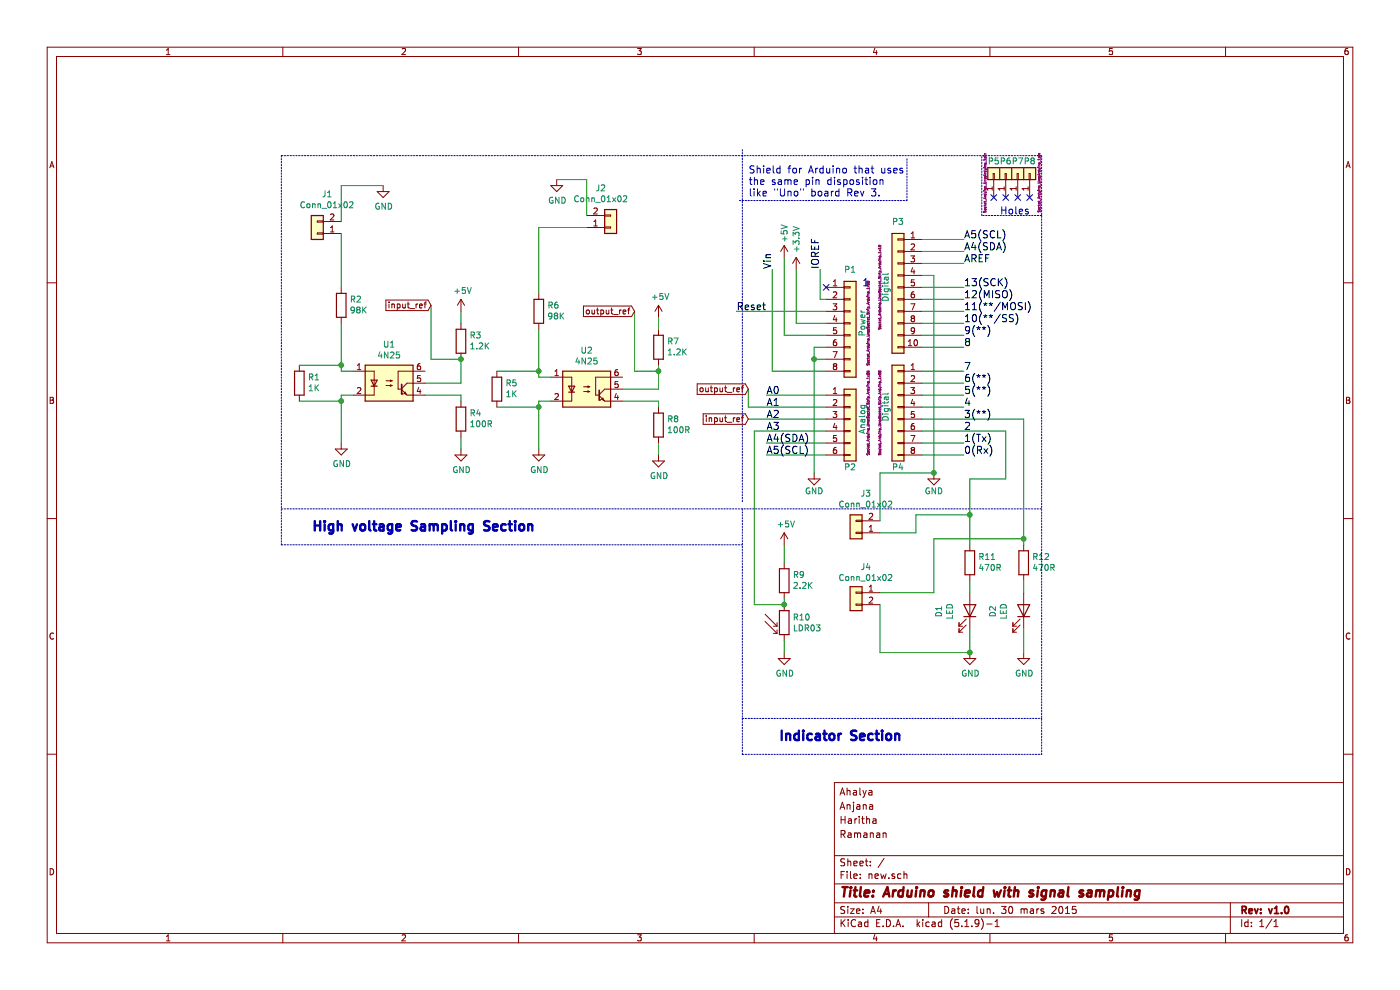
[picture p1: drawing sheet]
EESchema Schematic File Version 4
EELAYER 30 0
EELAYER END
$Descr A4 11693 8268
encoding utf-8
Sheet 1 1
Title "Arduino shield with signal sampling"
Date "lun. 30 mars 2015"
Rev "v1.0"
Comp ""
Comment1 "Ramanan"
Comment2 "Haritha"
Comment3 "Anjana"
Comment4 "Ahalya"
$EndDescr
Text Label 6450 2250 1    60   ~ 0
Vin
Text Label 6850 2250 1    60   ~ 0
IOREF
Text Label 6400 3300 0    60   ~ 0
A0
Text Label 6400 3400 0    60   ~ 0
A1
Text Label 6400 3500 0    60   ~ 0
A2
Text Label 6400 3600 0    60   ~ 0
A3
Text Label 6400 3700 0    60   ~ 0
A4(SDA)
Text Label 6400 3800 0    60   ~ 0
A5(SCL)
Text Label 8050 3800 0    60   ~ 0
0(Rx)
Text Label 8050 3600 0    60   ~ 0
2
Text Label 8050 3700 0    60   ~ 0
1(Tx)
Text Label 8050 3500 0    60   ~ 0
3(**)
Text Label 8050 3400 0    60   ~ 0
4
Text Label 8050 3300 0    60   ~ 0
5(**)
Text Label 8050 3200 0    60   ~ 0
6(**)
Text Label 8050 3100 0    60   ~ 0
7
Text Label 8050 2900 0    60   ~ 0
8
Text Label 8050 2800 0    60   ~ 0
9(**)
Text Label 8050 2700 0    60   ~ 0
10(**/SS)
Text Label 8050 2600 0    60   ~ 0
11(**/MOSI)
Text Label 8050 2500 0    60   ~ 0
12(MISO)
Text Label 8050 2400 0    60   ~ 0
13(SCK)
Text Label 8050 2200 0    60   ~ 0
AREF
NoConn ~ 6900 2400
Text Label 8050 2100 0    60   ~ 0
A4(SDA)
Text Label 8050 2000 0    60   ~ 0
A5(SCL)
Text Notes 8350 1800 0    60   ~ 0
Holes
Text Notes 6250 1650 0    60   ~ 0
Shield for Arduino that uses\nthe same pin disposition\nlike "Uno" board Rev 3.
$Comp
L Connector_Generic:Conn_01x08 P1
U 1 1
P 7100 2700
F 0 "P1" H 7100 3150 50  0000 C CNN
F 1 "Power" V 7200 2700 50  0000 C CNN
F 2 "Socket_Arduino_Uno:Socket_Strip_Arduino_1x08" V 7250 2700 20  0000 C CNN
F 3 "" H 7100 2700 50  0000 C CNN
	1    7100 2700
	1    0    0    -1  
$EndComp
Text Label 6150 2600 0    60   ~ 0
Reset
$Comp
L power:+3.3V #PWR01
U 1 1
P 6650 2250
F 0 "#PWR01" H 6650 2100 50  0001 C CNN
F 1 "+3.3V" V 6650 2500 50  0000 C CNN
F 2 "" H 6650 2250 50  0000 C CNN
F 3 "" H 6650 2250 50  0000 C CNN
	1    6650 2250
	1    0    0    -1  
$EndComp
$Comp
L power:+5V #PWR02
U 1 1
P 6550 2150
F 0 "#PWR02" H 6550 2000 50  0001 C CNN
F 1 "+5V" V 6550 2350 50  0000 C CNN
F 2 "" H 6550 2150 50  0000 C CNN
F 3 "" H 6550 2150 50  0000 C CNN
	1    6550 2150
	1    0    0    -1  
$EndComp
$Comp
L power:GND #PWR03
U 1 1
P 6800 3950
F 0 "#PWR03" H 6800 3700 50  0001 C CNN
F 1 "GND" H 6800 3800 50  0000 C CNN
F 2 "" H 6800 3950 50  0000 C CNN
F 3 "" H 6800 3950 50  0000 C CNN
	1    6800 3950
	1    0    0    -1  
$EndComp
$Comp
L power:GND #PWR04
U 1 1
P 7800 3950
F 0 "#PWR04" H 7800 3700 50  0001 C CNN
F 1 "GND" H 7800 3800 50  0000 C CNN
F 2 "" H 7800 3950 50  0000 C CNN
F 3 "" H 7800 3950 50  0000 C CNN
	1    7800 3950
	1    0    0    -1  
$EndComp
$Comp
L Connector_Generic:Conn_01x06 P2
U 1 1
P 7100 3500
F 0 "P2" H 7100 3100 50  0000 C CNN
F 1 "Analog" V 7200 3500 50  0000 C CNN
F 2 "Socket_Arduino_Uno:Socket_Strip_Arduino_1x06" V 7250 3550 20  0000 C CNN
F 3 "" H 7100 3500 50  0000 C CNN
	1    7100 3500
	1    0    0    -1  
$EndComp
$Comp
L Connector_Generic:Conn_01x01 P5
U 1 1
P 8300 1450
F 0 "P5" V 8400 1450 50  0000 C CNN
F 1 "CONN_01X01" V 8400 1450 50  0001 C CNN
F 2 "Socket_Arduino_Uno:Arduino_1pin" H 8221 1524 20  0000 C CNN
F 3 "" H 8300 1450 50  0000 C CNN
	1    8300 1450
	0    -1   -1   0   
$EndComp
$Comp
L Connector_Generic:Conn_01x01 P6
U 1 1
P 8400 1450
F 0 "P6" V 8500 1450 50  0000 C CNN
F 1 "CONN_01X01" V 8500 1450 50  0001 C CNN
F 2 "Socket_Arduino_Uno:Arduino_1pin" H 8400 1450 20  0001 C CNN
F 3 "" H 8400 1450 50  0000 C CNN
	1    8400 1450
	0    -1   -1   0   
$EndComp
$Comp
L Connector_Generic:Conn_01x01 P7
U 1 1
P 8500 1450
F 0 "P7" V 8600 1450 50  0000 C CNN
F 1 "CONN_01X01" V 8600 1450 50  0001 C CNN
F 2 "Socket_Arduino_Uno:Arduino_1pin" V 8500 1450 20  0001 C CNN
F 3 "" H 8500 1450 50  0000 C CNN
	1    8500 1450
	0    -1   -1   0   
$EndComp
$Comp
L Connector_Generic:Conn_01x01 P8
U 1 1
P 8600 1450
F 0 "P8" V 8700 1450 50  0000 C CNN
F 1 "CONN_01X01" V 8700 1450 50  0001 C CNN
F 2 "Socket_Arduino_Uno:Arduino_1pin" H 8524 1372 20  0000 C CNN
F 3 "" H 8600 1450 50  0000 C CNN
	1    8600 1450
	0    -1   -1   0   
$EndComp
NoConn ~ 8300 1650
NoConn ~ 8400 1650
NoConn ~ 8500 1650
NoConn ~ 8600 1650
$Comp
L Connector_Generic:Conn_01x08 P4
U 1 1
P 7500 3400
F 0 "P4" H 7500 2900 50  0000 C CNN
F 1 "Digital" V 7600 3400 50  0000 C CNN
F 2 "Socket_Arduino_Uno:Socket_Strip_Arduino_1x08" V 7650 3350 20  0000 C CNN
F 3 "" H 7500 3400 50  0000 C CNN
	1    7500 3400
	-1   0    0    -1  
$EndComp
Wire Notes Line
	6175 1675 7575 1675
Wire Notes Line
	7575 1675 7575 1325
Wire Wire Line
	6850 2250 6850 2500
Wire Wire Line
	6850 2500 6900 2500
Wire Wire Line
	6900 2700 6650 2700
Wire Wire Line
	6900 2800 6550 2800
Wire Wire Line
	6900 3100 6450 3100
Wire Wire Line
	6900 2900 6800 2900
Wire Wire Line
	6900 3000 6800 3000
Connection ~ 6800 3000
Wire Wire Line
	6450 3100 6450 2250
Wire Wire Line
	6550 2800 6550 2150
Wire Wire Line
	6650 2700 6650 2250
Wire Wire Line
	6900 3700 6400 3700
Wire Wire Line
	6900 3800 6400 3800
$Comp
L Connector_Generic:Conn_01x10 P3
U 1 1
P 7500 2400
F 0 "P3" H 7500 2950 50  0000 C CNN
F 1 "Digital" V 7600 2400 50  0000 C CNN
F 2 "Socket_Arduino_Uno:Socket_Strip_Arduino_1x10" V 7650 2400 20  0000 C CNN
F 3 "" H 7500 2400 50  0000 C CNN
	1    7500 2400
	-1   0    0    -1  
$EndComp
Wire Wire Line
	7700 2900 8050 2900
Wire Wire Line
	7700 2800 8050 2800
Wire Wire Line
	7700 2700 8050 2700
Wire Wire Line
	7700 2600 8050 2600
Wire Wire Line
	7700 2500 8050 2500
Wire Wire Line
	7700 2400 8050 2400
Wire Wire Line
	7700 2200 8050 2200
Wire Wire Line
	7700 2100 8050 2100
Wire Wire Line
	7700 2000 8050 2000
Wire Wire Line
	7700 3800 8050 3800
Wire Wire Line
	7700 3700 8050 3700
Wire Wire Line
	7700 3400 8050 3400
Wire Wire Line
	7700 3300 8050 3300
Wire Wire Line
	7700 3200 8050 3200
Wire Wire Line
	7700 3100 8050 3100
Wire Wire Line
	7700 2300 7800 2300
Wire Wire Line
	7800 2300 7800 3950
Wire Wire Line
	6800 2900 6800 3000
Wire Wire Line
	6800 3000 6800 3950
Wire Notes Line
	6200 1250 6200 4200
Wire Wire Line
	6900 2600 6150 2600
Text Notes 7200 2400 0    60   ~ 0
1
Wire Notes Line
	8700 1800 8200 1800
Wire Notes Line
	8200 1800 8200 1300
$Comp
L Sensor_Optical:LDR03 R10
U 1 1
P 6550 5200
F 0 "R10" H 6620 5246 50  0000 L CNN
F 1 "LDR03" H 6620 5155 50  0000 L CNN
F 2 "OptoDevice:R_LDR_10x8.5mm_P7.6mm_Vertical" V 6725 5200 50  0001 C CNN
F 3 "http://www.elektronica-componenten.nl/WebRoot/StoreNL/Shops/61422969/54F1/BA0C/C664/31B9/2173/C0A8/2AB9/2AEF/LDR03IMP.pdf" H 6550 5150 50  0001 C CNN
	1    6550 5200
	1    0    0    -1  
$EndComp
$Comp
L Device:R R9
U 1 1
P 6550 4850
F 0 "R9" H 6480 4804 50  0000 R CNN
F 1 "2.2K" H 6480 4895 50  0000 R CNN
F 2 "Resistor_THT:R_Axial_DIN0204_L3.6mm_D1.6mm_P5.08mm_Vertical" V 6480 4850 50  0001 C CNN
F 3 "~" H 6550 4850 50  0001 C CNN
	1    6550 4850
	-1   0    0    1   
$EndComp
$Comp
L Device:LED D1
U 1 1
P 8100 5100
F 0 "D1" H 8093 4845 50  0000 C CNN
F 1 "LED" H 8093 4936 50  0000 C CNN
F 2 "LED_THT:LED_D3.0mm_Clear" H 8100 5100 50  0001 C CNN
F 3 "~" H 8100 5100 50  0001 C CNN
	1    8100 5100
	0    1    -1   0   
$EndComp
$Comp
L Device:LED D2
U 1 1
P 8550 5100
F 0 "D2" H 8543 4845 50  0000 C CNN
F 1 "LED" H 8543 4936 50  0000 C CNN
F 2 "LED_THT:LED_D3.0mm_Clear" H 8550 5100 50  0001 C CNN
F 3 "~" H 8550 5100 50  0001 C CNN
	1    8550 5100
	0    1    -1   0   
$EndComp
Wire Wire Line
	6550 5000 6550 5050
$Comp
L power:GND #PWR016
U 1 1
P 8550 5450
F 0 "#PWR016" H 8550 5200 50  0001 C CNN
F 1 "GND" H 8555 5277 50  0000 C CNN
F 2 "" H 8550 5450 50  0001 C CNN
F 3 "" H 8550 5450 50  0001 C CNN
	1    8550 5450
	1    0    0    -1  
$EndComp
$Comp
L power:GND #PWR015
U 1 1
P 8100 5450
F 0 "#PWR015" H 8100 5200 50  0001 C CNN
F 1 "GND" H 8105 5277 50  0000 C CNN
F 2 "" H 8100 5450 50  0001 C CNN
F 3 "" H 8100 5450 50  0001 C CNN
	1    8100 5450
	1    0    0    -1  
$EndComp
$Comp
L power:GND #PWR014
U 1 1
P 6550 5450
F 0 "#PWR014" H 6550 5200 50  0001 C CNN
F 1 "GND" H 6555 5277 50  0000 C CNN
F 2 "" H 6550 5450 50  0001 C CNN
F 3 "" H 6550 5450 50  0001 C CNN
	1    6550 5450
	1    0    0    -1  
$EndComp
Wire Wire Line
	6550 5350 6550 5450
Wire Wire Line
	8100 5250 8100 5450
$Comp
L Device:R R11
U 1 1
P 8100 4700
F 0 "R11" H 8030 4654 50  0000 R CNN
F 1 "470R" H 8030 4745 50  0000 R CNN
F 2 "Resistor_THT:R_Axial_DIN0204_L3.6mm_D1.6mm_P5.08mm_Vertical" V 8030 4700 50  0001 C CNN
F 3 "~" H 8100 4700 50  0001 C CNN
	1    8100 4700
	-1   0    0    1   
$EndComp
$Comp
L Device:R R12
U 1 1
P 8550 4700
F 0 "R12" H 8480 4654 50  0000 R CNN
F 1 "470R" H 8480 4745 50  0000 R CNN
F 2 "Resistor_THT:R_Axial_DIN0204_L3.6mm_D1.6mm_P7.62mm_Horizontal" V 8480 4700 50  0001 C CNN
F 3 "~" H 8550 4700 50  0001 C CNN
	1    8550 4700
	-1   0    0    1   
$EndComp
Wire Wire Line
	8100 4850 8100 4950
Wire Wire Line
	8550 4950 8550 4850
Wire Wire Line
	8550 5250 8550 5450
Wire Wire Line
	8100 4550 8100 4300
Wire Wire Line
	8100 4000 8400 4000
Wire Wire Line
	8400 4000 8400 3600
Wire Wire Line
	7700 3600 8400 3600
Wire Wire Line
	8550 4550 8550 4500
Wire Wire Line
	7700 3500 8550 3500
$Comp
L power:+5V #PWR013
U 1 1
P 6550 4550
F 0 "#PWR013" H 6550 4400 50  0001 C CNN
F 1 "+5V" H 6565 4723 50  0000 C CNN
F 2 "" H 6550 4550 50  0001 C CNN
F 3 "" H 6550 4550 50  0001 C CNN
	1    6550 4550
	1    0    0    -1  
$EndComp
Wire Wire Line
	6550 4550 6550 4700
Wire Wire Line
	6900 3300 6400 3300
Wire Wire Line
	6300 3600 6900 3600
Connection ~ 6550 5050
Wire Wire Line
	6250 3250 6250 3400
Wire Wire Line
	6250 3400 6900 3400
Wire Wire Line
	6300 3600 6300 5050
Wire Wire Line
	6250 3500 6900 3500
$Comp
L Connector_Generic:Conn_01x02 J3
U 1 1
P 7150 4450
F 0 "J3" H 7068 4125 50  0000 C CNN
F 1 "Conn_01x02" H 7068 4216 50  0000 C CNN
F 2 "Connector_PinHeader_2.54mm:PinHeader_1x02_P2.54mm_Horizontal" H 7150 4450 50  0001 C CNN
F 3 "~" H 7150 4450 50  0001 C CNN
	1    7150 4450
	-1   0    0    1   
$EndComp
Wire Wire Line
	6300 5050 6550 5050
$Comp
L Connector_Generic:Conn_01x02 J4
U 1 1
P 7150 4950
F 0 "J4" H 7068 5167 50  0000 C CNN
F 1 "Conn_01x02" H 7068 5076 50  0000 C CNN
F 2 "Connector_PinHeader_2.54mm:PinHeader_1x02_P2.54mm_Horizontal" H 7150 4950 50  0001 C CNN
F 3 "~" H 7150 4950 50  0001 C CNN
	1    7150 4950
	-1   0    0    -1  
$EndComp
Wire Wire Line
	7800 3950 7350 3950
Wire Wire Line
	7350 3950 7350 4350
Connection ~ 7800 3950
Wire Wire Line
	7350 5050 7350 5450
Wire Wire Line
	7350 5450 8100 5450
Connection ~ 8100 5450
Wire Wire Line
	7350 4450 7650 4450
Wire Wire Line
	7650 4450 7650 4300
Wire Wire Line
	7650 4300 8100 4300
Connection ~ 8100 4300
Wire Wire Line
	8100 4300 8100 4000
Wire Wire Line
	7350 4950 7800 4950
Wire Wire Line
	7800 4950 7800 4500
Wire Wire Line
	7800 4500 8550 4500
Connection ~ 8550 4500
Wire Wire Line
	8550 4500 8550 3500
Wire Notes Line
	2350 4550 6200 4550
Wire Notes Line
	2350 4250 8700 4250
Wire Notes Line
	6200 6000 8700 6000
Wire Notes Line
	6200 4250 6200 6300
Text Notes 2600 4450 0    79   ~ 16
High voltage Sampling Section\n
Text Notes 6500 6200 0    79   ~ 16
Indicator Section\n
Wire Wire Line
	4900 1500 4900 1800
Text GLabel 6250 3500 0    50   Input ~ 0
input_ref
Text GLabel 6250 3250 0    50   Input ~ 0
output_ref
Wire Wire Line
	5500 3100 5500 3250
Connection ~ 5500 3100
Wire Wire Line
	5300 3100 5500 3100
Wire Wire Line
	5300 2600 5300 3100
Text GLabel 5300 2600 0    50   Input ~ 0
output_ref
Connection ~ 3850 3000
Wire Wire Line
	3600 3000 3850 3000
Wire Wire Line
	3600 2550 3600 3000
Text GLabel 3600 2550 0    50   Input ~ 0
input_ref
Wire Wire Line
	4650 1500 4900 1500
Wire Wire Line
	2850 1550 3200 1550
Wire Wire Line
	2850 1850 2850 1550
$Comp
L power:GND #PWR06
U 1 1
P 3200 1550
F 0 "#PWR06" H 3200 1300 50  0001 C CNN
F 1 "GND" H 3205 1377 50  0000 C CNN
F 2 "" H 3200 1550 50  0001 C CNN
F 3 "" H 3200 1550 50  0001 C CNN
	1    3200 1550
	1    0    0    -1  
$EndComp
$Comp
L power:GND #PWR010
U 1 1
P 4650 1500
F 0 "#PWR010" H 4650 1250 50  0001 C CNN
F 1 "GND" H 4655 1327 50  0000 C CNN
F 2 "" H 4650 1500 50  0001 C CNN
F 3 "" H 4650 1500 50  0001 C CNN
	1    4650 1500
	1    0    0    -1  
$EndComp
Wire Wire Line
	4500 1900 4500 2450
Wire Wire Line
	4500 1900 4900 1900
Wire Wire Line
	5500 3700 5500 3800
Wire Wire Line
	5500 3350 5500 3400
Wire Wire Line
	4500 3100 4500 3150
Connection ~ 4500 3100
Wire Wire Line
	4150 3100 4500 3100
Wire Wire Line
	4500 3150 4600 3150
Wire Wire Line
	4500 2750 4500 3100
Wire Wire Line
	4150 3400 4500 3400
$Comp
L Device:R R5
U 1 1
P 4150 3250
F 0 "R5" H 4080 3204 50  0000 R CNN
F 1 "1K" H 4080 3295 50  0000 R CNN
F 2 "Resistor_THT:R_Axial_DIN0204_L3.6mm_D1.6mm_P7.62mm_Horizontal" V 4080 3250 50  0001 C CNN
F 3 "~" H 4150 3250 50  0001 C CNN
	1    4150 3250
	-1   0    0    1   
$EndComp
Wire Wire Line
	4500 3400 4500 3350
Connection ~ 4500 3400
$Comp
L Device:R R6
U 1 1
P 4500 2600
F 0 "R6" H 4430 2554 50  0000 R CNN
F 1 "98K" H 4430 2645 50  0000 R CNN
F 2 "Resistor_THT:R_Axial_DIN0204_L3.6mm_D1.6mm_P5.08mm_Vertical" V 4430 2600 50  0001 C CNN
F 3 "~" H 4500 2600 50  0001 C CNN
	1    4500 2600
	-1   0    0    1   
$EndComp
Wire Wire Line
	4500 3350 4600 3350
Wire Wire Line
	4500 3750 4500 3400
Wire Wire Line
	5200 3350 5500 3350
Wire Wire Line
	5500 3250 5200 3250
Wire Wire Line
	5500 3050 5500 3100
Wire Wire Line
	5500 2650 5500 2750
$Comp
L power:+5V #PWR011
U 1 1
P 5500 2650
F 0 "#PWR011" H 5500 2500 50  0001 C CNN
F 1 "+5V" H 5515 2823 50  0000 C CNN
F 2 "" H 5500 2650 50  0001 C CNN
F 3 "" H 5500 2650 50  0001 C CNN
	1    5500 2650
	1    0    0    -1  
$EndComp
$Comp
L Device:R R7
U 1 1
P 5500 2900
F 0 "R7" H 5430 2854 50  0000 R CNN
F 1 "1.2K" H 5430 2945 50  0000 R CNN
F 2 "Resistor_THT:R_Axial_DIN0204_L3.6mm_D1.6mm_P5.08mm_Horizontal" V 5430 2900 50  0001 C CNN
F 3 "~" H 5500 2900 50  0001 C CNN
	1    5500 2900
	-1   0    0    1   
$EndComp
$Comp
L Device:R R8
U 1 1
P 5500 3550
F 0 "R8" H 5430 3504 50  0000 R CNN
F 1 "100R" H 5430 3595 50  0000 R CNN
F 2 "Resistor_THT:R_Axial_DIN0204_L3.6mm_D1.6mm_P7.62mm_Horizontal" V 5430 3550 50  0001 C CNN
F 3 "~" H 5500 3550 50  0001 C CNN
	1    5500 3550
	-1   0    0    1   
$EndComp
$Comp
L power:GND #PWR09
U 1 1
P 4500 3750
F 0 "#PWR09" H 4500 3500 50  0001 C CNN
F 1 "GND" H 4505 3577 50  0000 C CNN
F 2 "" H 4500 3750 50  0001 C CNN
F 3 "" H 4500 3750 50  0001 C CNN
	1    4500 3750
	1    0    0    -1  
$EndComp
$Comp
L power:GND #PWR012
U 1 1
P 5500 3800
F 0 "#PWR012" H 5500 3550 50  0001 C CNN
F 1 "GND" H 5505 3627 50  0000 C CNN
F 2 "" H 5500 3800 50  0001 C CNN
F 3 "" H 5500 3800 50  0001 C CNN
	1    5500 3800
	1    0    0    -1  
$EndComp
$Comp
L Isolator:4N25 U2
U 1 1
P 4900 3250
F 0 "U2" H 4900 3575 50  0000 C CNN
F 1 "4N25" H 4900 3484 50  0000 C CNN
F 2 "Package_SO:Diodes_SO-8EP" H 4700 3050 50  0001 L CIN
F 3 "https://www.vishay.com/docs/83725/4n25.pdf" H 4900 3250 50  0001 L CNN
	1    4900 3250
	1    0    0    -1  
$EndComp
Wire Wire Line
	3850 3650 3850 3750
Wire Wire Line
	3850 3300 3850 3350
Wire Wire Line
	2850 1950 2850 2400
Wire Wire Line
	2850 3050 2850 3100
Connection ~ 2850 3050
Wire Wire Line
	2500 3050 2850 3050
Wire Wire Line
	2850 3100 2950 3100
Wire Wire Line
	2850 2700 2850 3050
Wire Wire Line
	2500 3350 2850 3350
$Comp
L Device:R R1
U 1 1
P 2500 3200
F 0 "R1" H 2430 3154 50  0000 R CNN
F 1 "1K" H 2430 3245 50  0000 R CNN
F 2 "Resistor_THT:R_Axial_DIN0204_L3.6mm_D1.6mm_P5.08mm_Horizontal" V 2430 3200 50  0001 C CNN
F 3 "~" H 2500 3200 50  0001 C CNN
	1    2500 3200
	-1   0    0    1   
$EndComp
Wire Wire Line
	2850 3350 2850 3300
Connection ~ 2850 3350
$Comp
L Device:R R2
U 1 1
P 2850 2550
F 0 "R2" H 2780 2504 50  0000 R CNN
F 1 "98K" H 2780 2595 50  0000 R CNN
F 2 "Resistor_THT:R_Axial_DIN0204_L3.6mm_D1.6mm_P5.08mm_Horizontal" V 2780 2550 50  0001 C CNN
F 3 "~" H 2850 2550 50  0001 C CNN
	1    2850 2550
	-1   0    0    1   
$EndComp
Wire Wire Line
	2850 3300 2950 3300
Wire Wire Line
	2850 3700 2850 3350
Wire Wire Line
	3550 3300 3850 3300
Wire Wire Line
	3850 3200 3550 3200
Wire Wire Line
	3850 3000 3850 3200
Wire Wire Line
	3850 2600 3850 2700
$Comp
L power:+5V #PWR07
U 1 1
P 3850 2600
F 0 "#PWR07" H 3850 2450 50  0001 C CNN
F 1 "+5V" H 3865 2773 50  0000 C CNN
F 2 "" H 3850 2600 50  0001 C CNN
F 3 "" H 3850 2600 50  0001 C CNN
	1    3850 2600
	1    0    0    -1  
$EndComp
$Comp
L Device:R R3
U 1 1
P 3850 2850
F 0 "R3" H 3780 2804 50  0000 R CNN
F 1 "1.2K" H 3780 2895 50  0000 R CNN
F 2 "Resistor_THT:R_Axial_DIN0204_L3.6mm_D1.6mm_P5.08mm_Vertical" V 3780 2850 50  0001 C CNN
F 3 "~" H 3850 2850 50  0001 C CNN
	1    3850 2850
	-1   0    0    1   
$EndComp
$Comp
L Device:R R4
U 1 1
P 3850 3500
F 0 "R4" H 3780 3454 50  0000 R CNN
F 1 "100R" H 3780 3545 50  0000 R CNN
F 2 "Resistor_THT:R_Axial_DIN0204_L3.6mm_D1.6mm_P7.62mm_Horizontal" V 3780 3500 50  0001 C CNN
F 3 "~" H 3850 3500 50  0001 C CNN
	1    3850 3500
	-1   0    0    1   
$EndComp
$Comp
L power:GND #PWR05
U 1 1
P 2850 3700
F 0 "#PWR05" H 2850 3450 50  0001 C CNN
F 1 "GND" H 2855 3527 50  0000 C CNN
F 2 "" H 2850 3700 50  0001 C CNN
F 3 "" H 2850 3700 50  0001 C CNN
	1    2850 3700
	1    0    0    -1  
$EndComp
$Comp
L power:GND #PWR08
U 1 1
P 3850 3750
F 0 "#PWR08" H 3850 3500 50  0001 C CNN
F 1 "GND" H 3855 3577 50  0000 C CNN
F 2 "" H 3850 3750 50  0001 C CNN
F 3 "" H 3850 3750 50  0001 C CNN
	1    3850 3750
	1    0    0    -1  
$EndComp
$Comp
L Isolator:4N25 U1
U 1 1
P 3250 3200
F 0 "U1" H 3250 3525 50  0000 C CNN
F 1 "4N25" H 3250 3434 50  0000 C CNN
F 2 "Package_SO:Diodes_SO-8EP" H 3050 3000 50  0001 L CIN
F 3 "https://www.vishay.com/docs/83725/4n25.pdf" H 3250 3200 50  0001 L CNN
	1    3250 3200
	1    0    0    -1  
$EndComp
$Comp
L Connector_Generic:Conn_01x02 J2
U 1 1
P 5100 1900
F 0 "J2" H 5018 1575 50  0000 C CNN
F 1 "Conn_01x02" H 5018 1666 50  0000 C CNN
F 2 "Connector_PinHeader_2.54mm:PinHeader_1x02_P2.54mm_Horizontal" H 5100 1900 50  0001 C CNN
F 3 "~" H 5100 1900 50  0001 C CNN
	1    5100 1900
	1    0    0    1   
$EndComp
$Comp
L Connector_Generic:Conn_01x02 J1
U 1 1
P 2650 1950
F 0 "J1" H 2568 1625 50  0000 C CNN
F 1 "Conn_01x02" H 2568 1716 50  0000 C CNN
F 2 "Connector_PinHeader_2.54mm:PinHeader_1x02_P2.54mm_Horizontal" H 2650 1950 50  0001 C CNN
F 3 "~" H 2650 1950 50  0001 C CNN
	1    2650 1950
	-1   0    0    1   
$EndComp
Wire Notes Line
	2350 1300 8700 1300
Wire Notes Line
	8700 1300 8700 6300
Wire Notes Line
	2350 1300 2350 4550
Wire Notes Line
	6200 6300 8700 6300
$EndSCHEMATC
